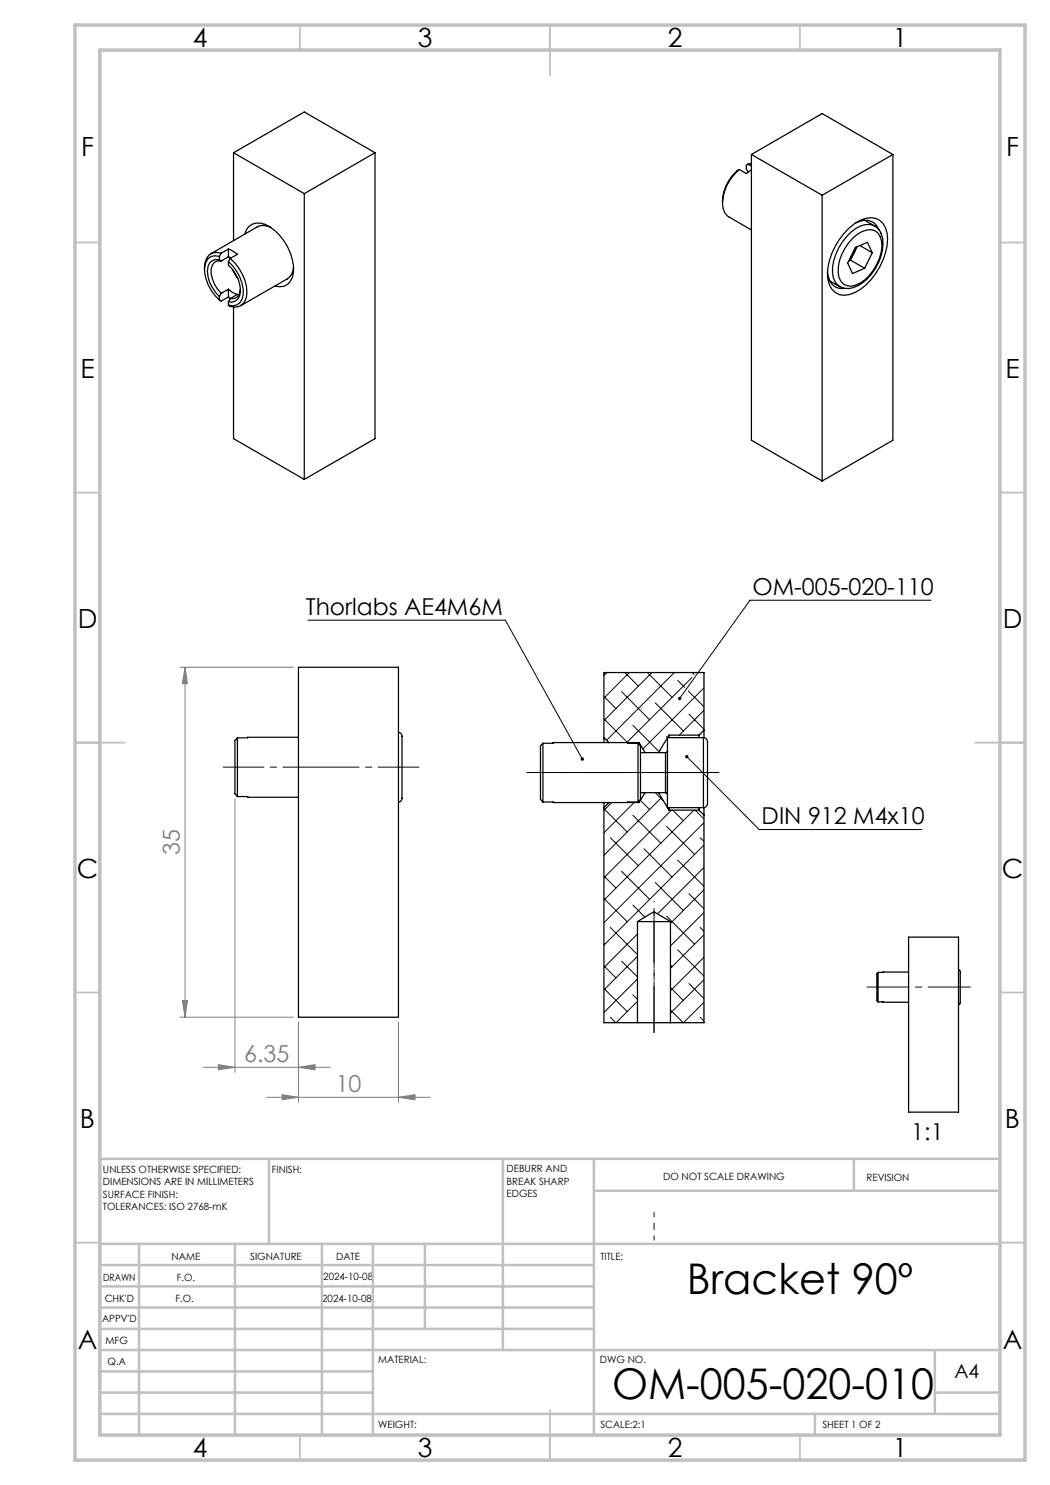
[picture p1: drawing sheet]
<svg xmlns="http://www.w3.org/2000/svg" width="210mm" height="297mm" viewBox="0 0 210 297" stroke-linecap="round" stroke-linejoin="round" font-family="sans-serif">
<g fill="none" stroke="#000" stroke-width=".25">
<path d="M46.7 30.5v17.6M46.7 30.5l14.2 8.2M46.7 30.5l14.2-8.1 14.1 8.1M60.9 38.7v57.2M75 30.5l-14.1 8.2M75 30.5v57.2l-14.1 8.2M147.8 33.9a8.9 8.9 0 0 0-3.2 7.7l.3 .9 .5 .6 4.9 2.9M147.8 33.9l1.5 .8 1-.7M147.8 33.9a8.1 8.1 0 0 0-3.3 6.7M149.6 32.8l-.3 .3a1.61 1.61 0 0 0 .3 1.3M149.6 32.8l.7 .4M150.3 32.7l-.7 .1"/>
<path d="M150.3 30.9v57.1l14.1 8.2M150.3 30.9l14.1 8.1M150.3 30.9l14.1-8.2 14.2 8.2M164.4 39v57.2M178.6 30.9l-14.2 8.1M178.6 30.9v57.1l-14.2 8.2M43.9 51.3a2.14 2.14 0 0 0-3 2.1 8.5 8.5 0 0 0 3 6.6M43.9 52a1.94 1.94 0 0 0-2.4 2.3 7.1 7.1 0 0 0 2.4 5M43.9 52l.3 .2M43.9 51.3v.7M43.9 59.3v.7M44.2 50.7a2.28 2.28 0 0 0-3.2 1.8l-.1 1.4"/>
<path d="M44.2 52.2a1.6 1.6 0 0 0-2 1.6 6.4 6.4 0 0 0 2 4.9M44.2 50.7l-.3 .6M44.2 58.7l-.3 .6M45.7 52.3a8.5 8.5 0 0 1 2.9 6.6 2.18 2.18 0 0 1-2.9 2.1M45.7 59.4l.4 .3M45.7 49.8l1.8 1.1-1.5 .8M45.7 52.3v.7a6.7 6.7 0 0 1 2.3 6 1.8 1.8 0 0 1-2.3 1.4M45.7 51.4l.5 .1M45.7 57.9l.9 .6 .9 .4-1.5 .8M45.7 59.4l-1.5 .8-.3-.2M45.7 49.8l-1.5 .9M45.7 49.8v1.6"/>
<path d="M45.7 57.9v1.5M45.7 51.4l-1.5 .8M45.7 57.9l-1.5 .8M46 51.7l-.3 .6M46 51.7a9.1 9.1 0 0 1 3.3 7.7 2.3 2.3 0 0 1-3.6 1.6M46 59.7l-.3 .7M46.6 54l1 1.7M48.1 57.9a1.78 1.78 0 0 1-2.1 1.8M49 46.8a2.78 2.78 0 0 1 4-1.9 10.6 10.6 0 0 1 5.7 9.5 2.79 2.79 0 0 1-3.7 2.8M54.2 45.5a2.86 2.86 0 0 0-2.7-.1l-9.3 5.4M58.7 53.4a2.74 2.74 0 0 1-1.2 2.4l-9.3 5.3M165.5 54.4a3.1 3.1 0 0 0 3.4 3.3"/>
<path d="M169.9 45.6a6 6 0 0 1 5.2-1.9 3.5 3.5 0 0 1 2.3 2.9 12.8 12.8 0 0 1-5.4 11.3 5.3 5.3 0 0 1-4.1 1 3.9 3.9 0 0 1-2.4-4.1 13.4 13.4 0 0 1 4.4-9.2zM170.1 52l-.3 .2M170.1 52l2.8 1.7M170.5 47.7a5.1 5.1 0 0 1 3.7-1.8 2.45 2.45 0 0 1 2.1 2.3 9.2 9.2 0 0 1-5.2 8.8 2.47 2.47 0 0 1-3.5-2.5 9.6 9.6 0 0 1 2.9-6.8zM170.9 50.5l-1 1.3M170.9 50.5l-.8 1.5M171.1 44.6a3.3 3.3 0 0 1 4.1 .3l.6 1M171.2 49.4l-.3 1.1M171.4 49.4l-.5 1.1M172 49.1l2.4 1.4M172.9 44.1l2 1.1M174.4 50.5l-.9-2-2.4 1-1.6 3.1 1 2.1 2.4-1"/>
<path d="M174.4 50.5l-1.5 3.2M174.9 45.2a3.4 3.4 0 0 0-3.7 .4 10.8 10.8 0 0 0-4.7 9 3.2 3.2 0 0 0 1.4 2.7l-2-1.1M174.9 45.2l.1 .1M175 45.3a3.6 3.6 0 0 1 1.6 3.5 10 10 0 0 1-6 8.7 3.3 3.3 0 0 1-2.7-.2M45.7 60.4v.6M46.7 61.4v26.3l14.2 8.2M59.7 133.5h20v69.9h-20zM47.5 159.3h2v.2h10.2M47.5 147.6v11.7M47.5 147.6l-.5 .5v10.7l.5 .5M59.7 147.5l-12.2 .1M79.7 146.4a.89 .89 0 0 1 .7 1.1v11.6a1.01 1.01 0 0 1-.7 1.3"/>
<path d="M108.6 148.7v11.7M108.6 148.7a1.14 1.14 0 0 0-.5 1.4v9.8l.5 .5M120.8 147.5v1M120.8 147.5l1 1M125.6 148.5v.2h2M127.6 148.7v11.7M127.6 148.7a1.14 1.14 0 0 1 .5 1.4v9.8l-.5 .5M127.8 148.5l1.2 2M127.8 148.5v.3M127.8 148.5h-17.2v.2h-2M128.1 150.5h5M128.1 158.5h5"/>
<path d="M129 158.5l-1.2 2M131.7 158.5l2.1 3.5M133.1 158.5l.3 .1 .1 .3M133.1 150.5v8M133.5 150.1l-.1 .3-.3 .1M133.8 147v.5M133.8 147h6M133.8 147l-2.1 3.5M139.8 147v.5M140.7 147.5a.86 .86 0 0 1 .8 1.1v9.3a8 8 0 0 1-.1 3.3l-.7 .3M140.7 147.5h-7.2v14h7.2M140.7 147.5v14"/>
<path d="M140.8 146v1.5M140.8 146v-11.5h-20v13M140.8 146l-1 1M108.6 160.4l19.2 .1M120.8 160.5v1M120.8 161.5v43h6.7M121.8 160.5l-1 1M127.6 160.4h-2v.1M127.8 160.3v.2M133.8 161.5v.5M133.8 162h6M139.8 161.5v.5"/>
<path d="M139.8 162l1 1M140.8 161.5v1.5M140.8 163v41.5h-6.7M127.5 184.3l3.3-2 3.3 2M127.5 184.3h6.6M127.5 184.3v20.2M134.1 184.3v20.2M175.6 194.5v5.9M175.6 194.5l-.2 .3v5.3l.2 .3M181.7 194.4l-6.1 .1M181.7 187.4h10v35h-10zM191.7 193.9l.2 .1a.89 .89 0 0 1 .2 1v5.6l-.4 .3"/>
<path d="M127.5 204.5h6.6M175.6 200.4h6.1"/>
</g>
<g fill="none" stroke="#000" stroke-width=".2">
<path d="M61.6 124h39.5l15.4 27.8M120.8 134.8l.1 .2M120.8 139.3l2.4 2.4M121.4 134.5l-.6 .6M124.3 138.3l5.6 5.7M125 134.5l2.7 2.7M125.9 134.5l-5.1 5.1M129.5 134.5l4.9 4.9M130.4 134.5l-9.6 9.6M134.9 134.5l-13.6 13.6M135.5 136.1l1.4 1.4M137.7 138.2l3.1 3.2"/>
<path d="M138.4 135.5l-13.1 13M138.5 134.5l.3 .4M140.8 137.6l-12.2 12.2M186.2 120h-36.2l-14.1 19.7M120.8 143.8l4.6 4.6M126.6 145.1l5.2 5.2M131.1 158.5l1.6 1.7M131.1 140.6l5.6 5.6M132.3 159.5l-11.5 11.6M133.3 147.3l.2 .2M137.4 151.3l14.4 14.6h32.6M137.8 142.8l3 3"/>
<path d="M140.8 142.1l-4.9 4.9M120.8 161.7l4.6 4.7M120.8 170.7l.1 .2M120.8 175.2l2.4 2.4M120.8 179.7l4.6 4.7M122.1 167.5l5.6 5.6M122.3 160.5l-1.5 1.6M124.3 174.3l5.6 5.6M126.6 163.1l5.6 5.6M126.8 160.5l-6 6M128.1 160.1l1.8 1.8M128.8 169.8l5.6 5.6"/>
<path d="M131.1 176.5l5.6 5.6M133.3 165.3l5.6 5.6M134.3 162l-13.5 13.5M134.5 162l2.2 2.1M135.5 172l5.3 5.3M137.8 178.7l3 3M138.8 162l-18 18M139 162l1.8 1.8M140 167.5l.8 .8M140.8 178l-6.7 6.7M140.8 173.5l-9.3 9.3M140.8 169l-20 20"/>
<path d="M140.8 164.5l-20 20M120.8 188.7l.1 .1M120.8 193.2l2.4 2.4M120.8 197.7l4.6 4.6M122.1 185.5l5.4 5.4M124.3 192.2l3.2 3.2M126.6 181l2.4 2.4M126.6 199l.9 .9M127.5 195.8l-6.7 6.7M127.5 191.3l-6.7 6.7M127.5 186.8l-6.7 6.7M133.3 183.2l5.6 5.6"/>
<path d="M134.1 193l.3 .4M134.1 197.5l2.6 2.6M135.5 190l5.3 5.2M137.8 196.7l3 3M140 185.5l.8 .8M140.8 196l-6.7 6.6M140.8 191.4l-6.7 6.8M140.8 187l-6.7 6.7M140.8 182.5l-6.7 6.7M122.1 203.4l1.1 1.1M127.5 200.3l-4.3 4.2M134.1 202l2.5 2.5"/>
<path d="M140 203.4l.8 .8M140.8 200.4l-4.1 4.1"/>
</g>
<g fill="none" stroke="#808080" stroke-width=".2">
<path d="M36 133.5h22.7M37 133.5v69.9M37 133.5l.5 3.2h-1zM47 159.8v54.7M36 203.4h22.7M36.5 200.1h1l-.5 3.3zM40.6 213.5h25.4M43.7 212.9l3.3 .6-3.3 .5zM53.3 219.5h32.7M56.4 218.9l3.3 .6-3.3 .5zM59.7 213.5l3.3-.6v1.1zM59.7 204.4v16"/>
<path d="M79.7 219.5l3.3-.6v1.1zM79.7 204.4v16"/>
</g>
<path d="M83.8 153.4h-39.2" fill="none" stroke="#000" stroke-width=".2" stroke-dasharray="15.2 1.3 1.3 1.3" stroke-dashoffset="7.1"/>
<path d="M173.4 197.4h20.7" fill="none" stroke="#000" stroke-width=".2" stroke-dasharray="15.2 1.3 1.3 1.3" stroke-dashoffset="6.8"/>
<path d="M130.8 182.3v24.2" fill="none" stroke="#000" stroke-width=".2" stroke-dasharray="15.2 1.3 1.3 1.3" stroke-dashoffset="5"/>
<path d="M105.4 154.5h38.4" fill="none" stroke="#000" stroke-width=".2" stroke-dasharray="15.2 1.3 1.3 1.3" stroke-dashoffset="7.4"/>
<path d="M130.8 242.5v5.5" fill="none" stroke="#000" stroke-width=".2" stroke-dasharray="15.2 1.3 1.3 1.3" stroke-dashoffset="14.4"/>
<path d="M110.6 154.5h-4.5" fill="none" stroke="#000" stroke-width=".2" stroke-dasharray="15.2 1.3 1.3 1.3" stroke-dashoffset="14.9"/>
<path d="M130.8 184.3v-4" fill="none" stroke="#000" stroke-width=".2" stroke-dasharray="15.2 1.3 1.3 1.3" stroke-dashoffset="15.2"/>
<path d="M130.8 184.3v22.2" fill="none" stroke="#000" stroke-width=".2" stroke-dasharray="15.2 1.3 1.3 1.3" stroke-dashoffset="6"/>
<path d="M112.3 154.5h30.5" fill="none" stroke="#000" stroke-width=".2" stroke-dasharray="15.2 1.3 1.3 1.3" stroke-dashoffset="1.9"/>
<g fill="none" stroke="#c0c0c0" stroke-width=".35">
<path d="M60 5v5M110 5v10M160 5v5M15 48.5h5M200 48.5h5M15 98.5h5M200 98.5h5M15 148.5h10M195 148.5h10M15 198.5h5M200 198.5h5M15 248.5h5"/>
<path d="M200 248.5h5M60 287v5M110 282v10M160 287v5"/>
</g>
<g fill="none" stroke="#c0c0c0" stroke-width=".5">
<path d="M53.8 231.8v17M100.6 231.8v38.2M118.8 231.8v55.2M118.8 238.2h81.2M170.8 231.8v6.4M200 231.8h-180v55.2M20 248.8h180M20 257.3h98.8M20 253h98.8M27.8 248.8v38.2M47 248.8v38.2M64.4 248.8v38.2"/>
<path d="M74.6 248.8v38.2M85 248.8v17M20 265.8h98.8M20 261.5h98.8M20 278.5h54.6M20 274.3h54.6M20 270h180M187 278.5h13M187 270v12.8M20 282.8h180M163 282.8v4.2"/>
</g>
<path d="M15 5h190v287h-190zM20 10h180v277h-180z" fill="none" stroke="#c0c0c0" stroke-width=".7"/>
<path d="M137.1 151.1a.33 .33 0 0 0 0 .5 .33 .33 0 0 0 .5-.2 .33 .33 0 0 0-.4-.3l.2 .2zM116.2 151.6a.34 .34 0 0 0 0 .4 .34 .34 0 0 0 .4 .1l-.1-.3 .1 .3a.35 .35 0 0 0 .1-.5 .35 .35 0 0 0-.5 0zM135.7 139.4l-.1 .4 .1 .2 .2-.3-.2 .3a.34 .34 0 0 0 .5-.1 .34 .34 0 0 0 0-.4 .34 .34 0 0 0-.5-.1z" fill="#000"/>
<g fill="#808080">
<path d="M56.4 218.9l3.3 .6-3.3 .5zM79.7 219.5l3.3-.6v1.1zM43.7 212.9l3.3 .6-3.3 .5zM59.7 213.5l3.3-.6v1.1z"/>
<path d="M37 133.5l.5 3.2h-1zM36.5 200.1h1l-.5 3.3z"/>
</g>
<g font-size="8.5">
<text x="137.4" y="258.8">Bracket 90º</text>
<text x="122.4" y="279.7">OM-005-020-010</text>
</g>
<g font-size="5.3">
<text x="38.5" y="9.5">4</text>
<text x="83.5" y="9.5">3</text>
<text x="133.6" y="9.5">2</text>
<text x="178.6" y="9.5">1</text>
<text x="16.2" y="31.3">F</text>
<text x="201.2" y="31.3">F</text>
<text x="16.1" y="75.5">E</text>
<text x="201.1" y="75.5">E</text>
<text x="15.5" y="125.5">D</text>
<text x="200.5" y="125.5">D</text>
<text x="15.4" y="175.5">C</text>
<text x="200.4" y="175.5">C</text>
<text x="16" y="225.5">B</text>
<text x="201" y="225.5">B</text>
<text x="15.5" y="269.8">A</text>
<text x="200.5" y="269.8">A</text>
<text x="38.5" y="291.5">4</text>
<text x="83.5" y="291.5">3</text>
<text x="133.6" y="291.5">2</text>
<text x="178.6" y="291.5">1</text>
</g>
<g font-size="4.7">
<text x="150.5" y="119">OM-005-020-110</text>
<text x="61.2" y="123">Thorlabs AE4M6M</text>
<text x="152.3" y="164.8">DIN 912 M4x10</text>
<text x="182.3" y="228">1:1</text>
</g>
<g font-size="4.7" fill="#808080">
<text x="36" y="171" transform="rotate(-90 36 171)">35</text>
<text x="48.8" y="212.4">6.35</text>
<text x="67.1" y="218.4">10</text>
</g>
<text font-size="3.9" x="190.9" y="275.5">A4</text>
<g font-size="2">
<text x="20.6" y="234.6">UNLESS OTHERWISE SPECIFIED:</text>
<text x="20.6" y="237.1">DIMENSIONS ARE IN MILLIMETERS</text>
<text x="20.6" y="239.6">SURFACE FINISH:</text>
<text x="54.4" y="234.6">FINISH:</text>
<text x="101.3" y="234.5">DEBURR AND</text>
<text x="101.3" y="237">BREAK SHARP</text>
<text x="101.3" y="239.5">EDGES</text>
<text x="132.6" y="236">DO NOT SCALE DRAWING</text>
<text x="173.3" y="236.2">REVISION</text>
<text x="20.6" y="242.1">TOLERANCES: ISO 2768-mK</text>
<text x="34.3" y="252">NAME</text>
<text x="50" y="251.9">SIGNATURE</text>
<text x="67.2" y="251.9">DATE</text>
<text x="120.1" y="251.9">TITLE:</text>
<text x="20.6" y="256.1">DRAWN</text>
<text x="35.3" y="256.1">F.O.</text>
<text x="64.7" y="255.9">2024-10-08</text>
<text x="20.9" y="260.3">CHK'D</text>
<text x="35.1" y="260.3">F.O.</text>
<text x="64.4" y="260.3">2024-10-08</text>
<text x="20.4" y="264.4">APPV'D</text>
<text x="21.1" y="268.8">MFG</text>
<text x="21.5" y="273">Q.A</text>
<text x="75.6" y="272.5">MATERIAL:</text>
<text x="120" y="272.5">DWG NO.</text>
<text x="75.6" y="285.5">WEIGHT:</text>
<text x="120.1" y="285.6">SCALE:2:1</text>
<text x="164.5" y="285.6">SHEET 1 OF 2</text>
</g>
</svg>
